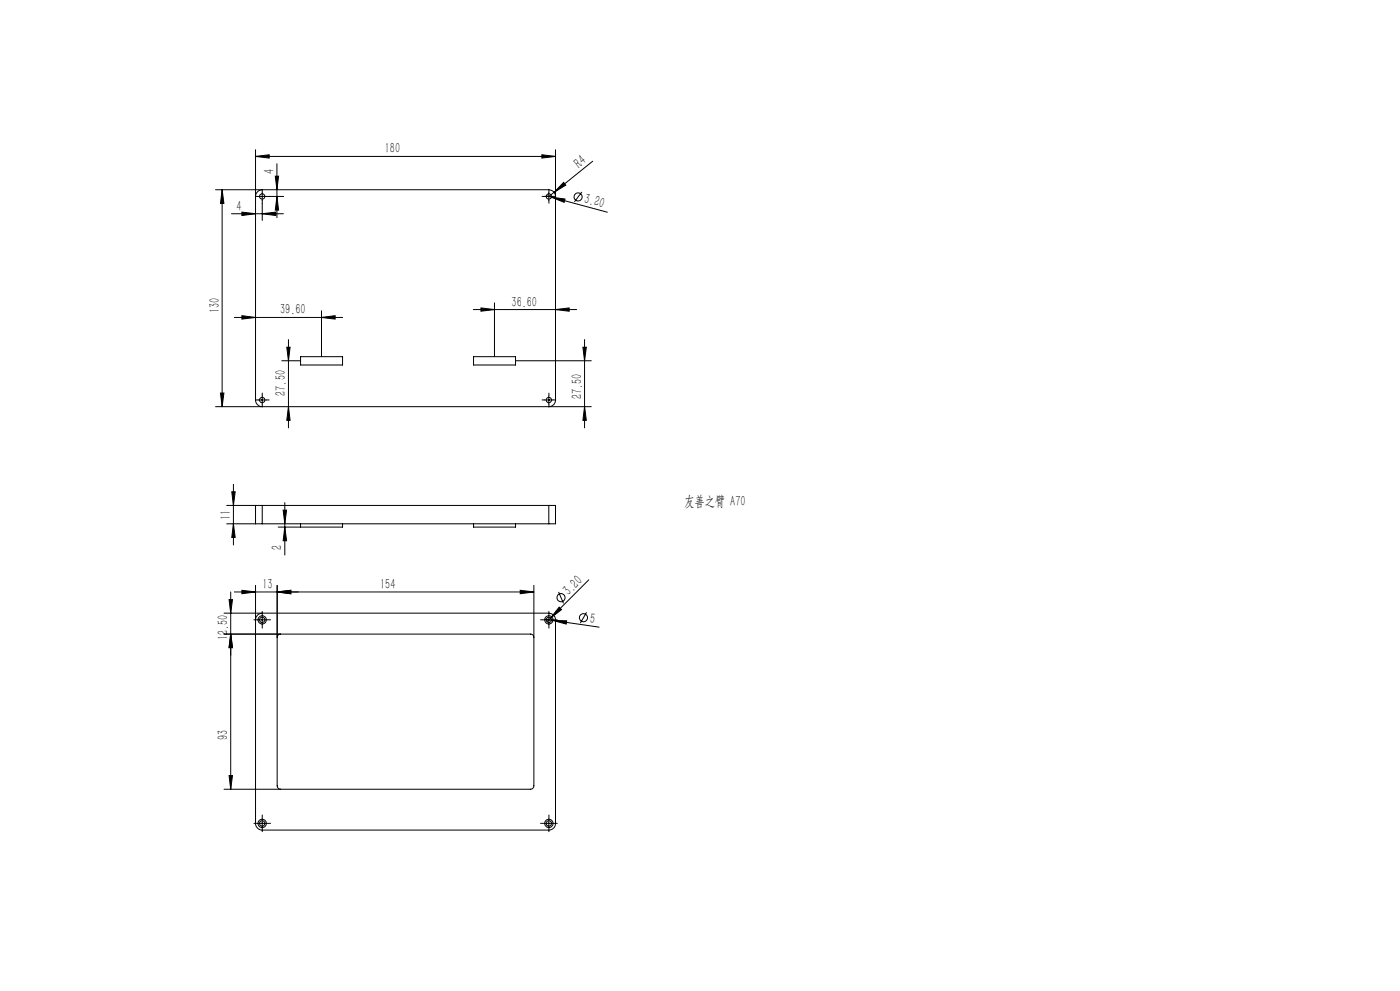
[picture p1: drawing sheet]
<svg xmlns="http://www.w3.org/2000/svg" width="420mm" height="297mm" viewBox="0 0 420 297" stroke-linecap="round" stroke-linejoin="round" font-family="sans-serif">
<g fill="none" stroke="#000" stroke-width=".3">
<path d="M64.7 56.9h99.9a1.99 1.99 0 0 1 2.1 2M66.6 56.9l.6 4.1h-1.1zM66.6 56.9v65M76.7 46.9l4.1-.5v1zM76.7 44.9v75a2.05 2.05 0 0 0 2 2M76.7 46.9h90M77.4 58.9h2.5M78.7 56.9a2.05 2.05 0 0 0-2 2M78.7 57.6v2.5M80.7 58.9h4.4M82.6 52.8h1l-.5 4.1zM83.1 58.9l.5 4.1h-1z"/>
<path d="M83.1 49.1v16.1M162.6 46.4l4.1 .5-4.1 .5zM163.4 58.9h2.5M163.9 58.7l1.5 .4M164.6 57.6v2.5M165.4 59.1l4.1 .6-.3 .9zM165.4 59.1l16.8 4.5M166.2 57.6l-1.6 1.3M166.7 44.9v75a1.99 1.99 0 0 1-2.1 2M169.1 54.7l.6 .8-3.5 2.1zM174.6 57.5l-2.3 3M177.8 48.3l-11.6 9.3"/>
<path d="M69.4 64.1h15.6M72.6 63.6l4.1 .5-4.1 .5zM78.7 64.1l4-.5v1zM78.7 60.9v5.2M70.3 95.1h32.5M72.6 94.6l4.1 .5-4.1 .5zM96.4 95.1l4.1-.5v1zM96.4 93.1v13.8M142 92.8h31M144.3 92.3l4 .5-4 .5zM148.3 90.8v16.1M166.7 92.8l4-.5v1z"/>
<path d="M66.1 117.8h1.1l-.6 4.1zM77.4 119.9h2.5M78.7 118.6v2.5M84.5 108.1h5.7M86 104.1h1l-.5 4zM86.5 101.8v26.4M90.2 106.9h12.6v2.5h-12.6zM142.1 106.9h12.6v2.5h-12.6zM154.7 108.1h22.7M163.4 119.9h2.5M164.6 118.6v2.5M174.9 104.1h1l-.5 4z"/>
<path d="M175.4 101.8v26.4M86.5 121.9l.5 4.1h-1zM175.4 121.9l.5 4.1h-1zM177.4 121.9h-112.7M68 151.5h8.7M68 157h8.7M69.5 147.4h1.1l-.6 4.1zM70 157l.6 4.1h-1.1zM70 145.1v18.2M76.7 151.5h2M76.7 157h2M76.7 151.5v5.5"/>
<path d="M78.7 151.5v5.5M78.7 151.5h85.9M78.7 157h85.9M84.9 152.9h1.1l-.6 4.1zM85.4 158l.6 4.1h-1.1zM85.4 150.6v15.7M90.2 157v1M102.8 157v1h-19.3M142.1 157v1h12.6v-1M164.6 151.5h2.1v5.5h-2.1M164.6 151.5v5.5M68.7 179.7h1l-.5 4.1z"/>
<path d="M69.2 177.4v59.1M72.6 176.9l4.1 .5-4.1 .5zM76.7 175.4v71.4a2.05 2.05 0 0 0 2 2h85.9a1.99 1.99 0 0 0 2.1-2v-61a1.99 1.99 0 0 0-2.1-2h-97.4M83.1 177.4l4.1-.5v1zM83.1 175.4v60.1a1.09 1.09 0 0 0 1.1 1M156.1 176.9l4.1 .5-4.1 .5zM160.2 175.4v60.1a1.02 1.02 0 0 1-1 1h-92M160.2 177.4h-89.9M167.6 177.4l1.5 3.4M176.6 173.8l-12.5 12.5M67.2 190h92a.96 .96 0 0 1 1 1M69.2 190l.5 4.1h-1z"/>
<path d="M77.4 185.8h2.5M78.7 183.8a2.05 2.05 0 0 0-2 2M78.7 184.5v2.5M84.2 190a1.02 1.02 0 0 0-1.1 1M163.4 185.6l2.5 .3M163.4 185.8h2.5M164.6 184.5v2.5M165.9 185.9l4.1 .2-.1 .9zM165.9 185.9l13.8 2.1M167.7 182l.8 .7-3.3 2.5zM176 183.5l-1.9 3.3M68.7 232.4h1l-.5 4.1z"/>
<path d="M77.4 246.8h2.5M78.7 245.5v2.5M163.4 246.8h2.5M164.6 245.5v2.5"/>
<circle cx="78.7" cy="58.9" r=".8"/>
<circle cx="164.7" cy="58.9" r=".8"/>
<circle cx="173.4" cy="59" r="1.2"/>
<circle cx="78.7" cy="119.9" r=".8"/>
<circle cx="164.7" cy="119.9" r=".8"/>
<circle cx="168.3" cy="179.1" r="1.21"/>
<circle cx="78.7" cy="185.8" r=".8"/>
<circle cx="78.7" cy="185.8" r="1.25"/>
<circle cx="164.7" cy="185.8" r="1.26"/>
<circle cx="164.7" cy="185.8" r=".8"/>
<circle cx="175" cy="185.1" r="1.22"/>
<circle cx="78.7" cy="246.8" r=".8"/>
<circle cx="78.7" cy="246.8" r="1.25"/>
<circle cx="164.7" cy="246.8" r="1.26"/>
<circle cx="164.7" cy="246.8" r=".8"/>
</g>
<g fill="none" stroke="#000" stroke-width=".3" stroke-dasharray="30.5 1.3 1.3 1.3">
<path d="M77.4 58.9h-.8M78.7 57.6v-.8M79.9 58.9h.8M163.4 58.9h-.8M164.7 57.6v-.8M165.9 58.9h.8M78.7 60.1v.8M164.7 60.1v.8M77.4 119.9h-.8M78.7 118.6v-.8M79.9 119.9h.8M163.4 119.9h-.8"/>
<path d="M164.7 118.6v-.8M165.9 119.9h.8M78.7 121.1v.8M164.7 121.1v.8M77.4 185.8h-1.2M78.7 184.5v-1.2M78.7 187v1.3M79.9 185.8h1.3M163.4 185.8h-1.2M164.7 184.5v-1.2M164.7 187v1.3M165.9 185.8h1.3"/>
<path d="M77.4 246.8h-1.2M78.7 245.5v-1.2M78.7 248v1.3M79.9 246.8h1.3M163.4 246.8h-1.2M164.7 245.5v-1.2M164.7 248v1.3M165.9 246.8h1.3"/>
</g>
<g fill="#000">
<path d="M165.4 59.1l4.1 .6-.3 .9zM169.1 54.7l.6 .8-3.5 2.1zM167.7 182l.8 .7-3.3 2.5zM165.9 185.9l4.1 .2-.1 .9z"/>
<path d="M76.7 46.9l4.1-.5v1zM162.6 46.4l4.1 .5-4.1 .5zM72.6 63.6l4.1 .5-4.1 .5zM78.7 64.1l4-.5v1zM83.1 177.4l4.1-.5v1zM156.1 176.9l4.1 .5-4.1 .5z"/>
<path d="M83.1 58.9l.5 4.1h-1zM82.6 52.8h1l-.5 4.1zM69.2 190l.5 4.1h-1zM68.7 179.7h1l-.5 4.1z"/>
<path d="M96.4 95.1l4.1-.5v1zM72.6 94.6l4.1 .5-4.1 .5z"/>
<path d="M144.3 92.3l4 .5-4 .5zM166.7 92.8l4-.5v1z"/>
<path d="M174.9 104.1h1l-.5 4zM175.4 121.9l.5 4.1h-1zM86 104.1h1l-.5 4zM86.5 121.9l.5 4.1h-1z"/>
<path d="M69.5 147.4h1.1l-.6 4.1zM70 157l.6 4.1h-1.1zM66.6 56.9l.6 4.1h-1.1zM66.1 117.8h1.1l-.6 4.1zM69.2 190l.5 4.1h-1zM68.7 232.4h1l-.5 4.1z"/>
<path d="M85.4 158l.6 4.1h-1.1zM84.9 152.9h1.1l-.6 4.1z"/>
<path d="M83.1 177.4l4.1-.5v1zM72.6 176.9l4.1 .5-4.1 .5z"/>
</g>
<g font-size="4.4">
<text x="115.5" y="46">180</text>
<text x="82.2" y="52.1" transform="rotate(-90 82.2 52.1)">4</text>
<text x="173.7" y="50.5" transform="rotate(-39 173.7 50.5)">R4</text>
<text x="71" y="63.2">4</text>
<text x="175" y="60.8" transform="rotate(15 175 60.8)">3.20</text>
<text x="65.8" y="93.8" transform="rotate(-90 65.8 93.8)">130</text>
<text x="84" y="94.2">39.60</text>
<text x="153.5" y="91.9">36.60</text>
<text x="85.7" y="118.6" transform="rotate(-90 85.7 118.6)">27.50</text>
<text x="174.5" y="119.6" transform="rotate(-90 174.5 119.6)">27.50</text>
<text x="69.2" y="155.7" transform="rotate(-90 69.2 155.7)">11</text>
<text x="205.3" y="151.6">友善之臂 A70</text>
<text x="84.6" y="164.8" transform="rotate(-90 84.6 164.8)">2</text>
<text x="78.7" y="176.5">13</text>
<text x="114" y="176.5">154</text>
<text x="170.7" y="178.6" transform="rotate(-45 170.7 178.6)">3.20</text>
<text x="68.4" y="191.8" transform="rotate(-90 68.4 191.8)">12.50</text>
<text x="176.8" y="186.7" transform="rotate(8 176.8 186.7)">5</text>
<text x="68.4" y="221.8" transform="rotate(-90 68.4 221.8)">93</text>
</g>
</svg>
